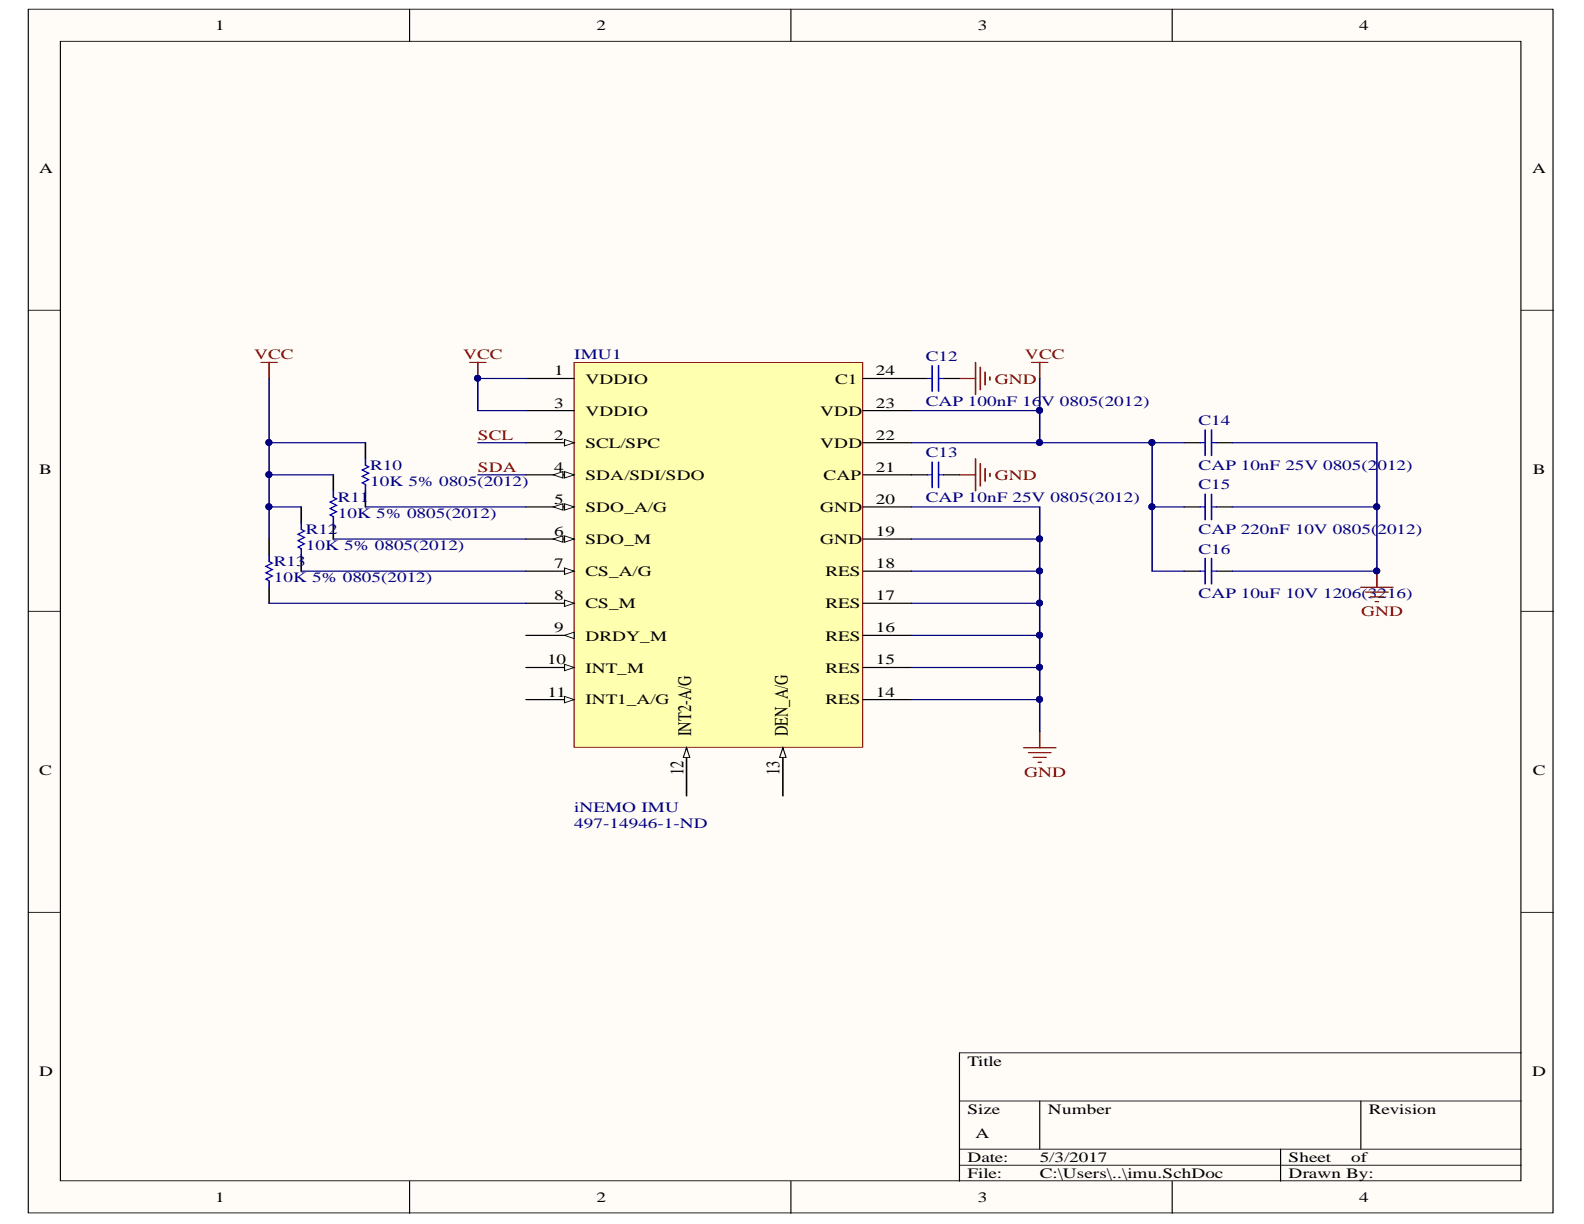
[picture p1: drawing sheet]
<svg xmlns="http://www.w3.org/2000/svg" width="279mm" height="216mm" viewBox="0 0 279 216" stroke-linecap="round" stroke-linejoin="round" font-family="sans-serif">
<g fill="#fffcf8" stroke="#000" stroke-width=".18">
<path d="M5 1.6h268.9v212.3h-268.9z"/>
<path d="M10.7 7.3h257.6v201h-257.6z"/>
</g>
<g fill="none" stroke="#000" stroke-width=".18">
<path d="M72.2 1.6v5.7M139.5 1.6v5.7M206.8 1.6v5.7M5 54.7h5.7M268.4 54.7h5.6M5 107.8h5.7M268.4 107.8h5.6M5 160.9h5.7M268.4 160.9h5.6M169.2 194.2h99.2M183.4 194.2v8.5M240 194.2v8.5"/>
<path d="M268.4 185.7h-99.2v22.7M72.2 208.4v5.6M139.5 208.4v5.6M169.2 202.7h99.2M169.2 205.5h99.2M206.8 208.4v5.6M225.9 202.7v5.7"/>
</g>
<g fill="none" stroke="#800000" stroke-width=".25">
<path d="M46.1 63.9h2.8M47.5 63.9v2.9M82.9 63.9h2.8M84.3 63.9v2.9M169.2 66.8h2.9M172.1 63.9v5.7M172.9 64.8v3.9M173.8 65.6v2.3M174.6 66.5v.5M182 63.9h2.8M183.4 63.9v2.9M169.2 83.8h2.9"/>
<path d="M172.1 80.9v5.7M172.9 81.8v3.9M173.8 82.6v2.3M174.6 83.5v.5M240 103.6h5.7M240.9 104.4h4M241.7 105.3h2.3M242.6 106.1h.6M242.9 100.7v2.9M180.6 131.9h5.6M181.4 132.7h4M182.3 133.6h2.2"/>
<path d="M183.1 134.4h.6M183.4 129.1v2.8"/>
</g>
<g fill="#000080" stroke="#000080" stroke-width=".18">
<circle cx="84.2" cy="66.7" r=".52"/>
<circle cx="242.8" cy="100.7" r=".52"/>
</g>
<g fill="none" stroke="#000" stroke-width=".25">
<path d="M64.5 78.1v2.8M160.7 66.8h2.9M166.4 66.8h2.8M208.9 78.1h2.8M214.6 78.1h2.8M47.5 95.1v2.8M53.1 89.4v2.9M53.1 97.9v2.8M58.8 83.8v2.8M58.8 92.3v2.8M64.5 86.6v2.8M160.7 83.8h2.9"/>
<path d="M166.4 83.8h2.8M208.9 89.4h2.8M214.6 89.4h2.8M47.5 103.6v2.8M208.9 100.7h2.8M214.6 100.7h2.8"/>
</g>
<g fill="none" stroke="#00f" stroke-width=".25">
<path d="M163.6 66.8h.8M164.4 64.5v4.5M165.6 64.5v4.5M165.6 66.8h.8M211.7 78.1h.9M212.6 75.8v4.6M213.7 75.8v4.6M213.7 78.1h.9M47.5 97.9v1.1l.5 .3-1.1 .6 1.1 .6-1.1 .5 1.1 .6-1.1 .6 .6 .2v1.2M53.1 92.3v1.1l.6 .3-1.1 .5 1.1 .6-1.1 .6 1.1 .5-1.1 .6 .5 .3v1.1M58.8 86.6v1.1l.6 .3-1.2 .6 1.2 .5-1.2 .6 1.2 .6-1.2 .5 .6 .3v1.2M64.5 80.9v1.2l.5 .2-1.1 .6 1.1 .6-1.1 .5 1.1 .6-1.1 .6 .6 .3v1.1"/>
<path d="M163.6 83.8h.8M164.4 81.5v4.5M165.6 81.5v4.5M165.6 83.8h.8M211.7 89.4h.9M212.6 87.2v4.5M212.6 98.5v4.5M213.7 87.2v4.5M213.7 98.5v4.5M213.7 89.4h.9M211.7 100.7h.9M213.7 100.7h.9"/>
</g>
<path d="M101.3 63.9h50.9v67.9h-50.9z" fill="#ffffb0" stroke="#800000" stroke-width=".18"/>
<path d="M92.8 66.8h8.5M92.8 78.1h8.5" fill="none" stroke="#000" stroke-width=".25"/>
<path d="M99.6 77.5l1.7 .6-1.7 .6z" fill="#fffcf8"/>
<path d="M99.6 77.5l1.7 .6-1.7 .6z" fill="none" stroke="#000" stroke-width=".18"/>
<path d="M92.8 72.4h8.5M92.8 83.8h8.5" fill="none" stroke="#000" stroke-width=".25"/>
<path d="M99.6 83.2l1.7 .6-1.7 .5z" fill="#fffcf8"/>
<path d="M99.6 83.2l1.7 .6-1.7 .5z" fill="none" stroke="#000" stroke-width=".18"/>
<path d="M97.6 83.8l1.7-.6v1.1z" fill="#fffcf8"/>
<path d="M97.6 83.8l1.7-.6v1.1z" fill="none" stroke="#000" stroke-width=".18"/>
<path d="M92.8 89.4h8.5" fill="none" stroke="#000" stroke-width=".25"/>
<path d="M99.6 88.9l1.7 .5-1.7 .6z" fill="#fffcf8"/>
<path d="M99.6 88.9l1.7 .5-1.7 .6z" fill="none" stroke="#000" stroke-width=".18"/>
<path d="M97.6 89.4l1.7-.5v1.1z" fill="#fffcf8"/>
<path d="M97.6 89.4l1.7-.5v1.1z" fill="none" stroke="#000" stroke-width=".18"/>
<path d="M92.8 95.1h8.5" fill="none" stroke="#000" stroke-width=".25"/>
<path d="M99.6 94.5l1.7 .6-1.7 .5z" fill="#fffcf8"/>
<path d="M99.6 94.5l1.7 .6-1.7 .5z" fill="none" stroke="#000" stroke-width=".18"/>
<path d="M97.6 95.1l1.7-.6v1.1z" fill="#fffcf8"/>
<path d="M97.6 95.1l1.7-.6v1.1z" fill="none" stroke="#000" stroke-width=".18"/>
<path d="M92.8 100.7h8.5" fill="none" stroke="#000" stroke-width=".25"/>
<path d="M99.6 100.2l1.7 .5-1.7 .6z" fill="#fffcf8"/>
<path d="M99.6 100.2l1.7 .5-1.7 .6z" fill="none" stroke="#000" stroke-width=".18"/>
<path d="M92.8 106.4h8.5" fill="none" stroke="#000" stroke-width=".25"/>
<path d="M99.6 105.8l1.7 .6-1.7 .6z" fill="#fffcf8"/>
<path d="M99.6 105.8l1.7 .6-1.7 .6z" fill="none" stroke="#000" stroke-width=".18"/>
<path d="M92.8 112.1h8.5" fill="none" stroke="#000" stroke-width=".25"/>
<path d="M99.6 112.1l1.7-.6v1.1z" fill="#fffcf8"/>
<path d="M99.6 112.1l1.7-.6v1.1z" fill="none" stroke="#000" stroke-width=".18"/>
<path d="M92.8 117.7h8.5" fill="none" stroke="#000" stroke-width=".25"/>
<path d="M99.6 117.2l1.7 .5-1.7 .6z" fill="#fffcf8"/>
<path d="M99.6 117.2l1.7 .5-1.7 .6z" fill="none" stroke="#000" stroke-width=".18"/>
<path d="M92.8 123.4h8.5" fill="none" stroke="#000" stroke-width=".25"/>
<path d="M99.6 122.8l1.7 .6-1.7 .6z" fill="#fffcf8"/>
<path d="M99.6 122.8l1.7 .6-1.7 .6z" fill="none" stroke="#000" stroke-width=".18"/>
<path d="M152.2 78.1h8.5M152.2 72.4h8.5M152.2 66.8h8.5M152.2 83.8h8.5M152.2 89.4h8.5M152.2 95.1h8.5M152.2 117.7h8.5M152.2 112.1h8.5M152.2 106.4h8.5M138.1 131.9v8.5M152.2 123.4h8.5" fill="none" stroke="#000" stroke-width=".25"/>
<path d="M138.1 131.9l.6 1.7h-1.2z" fill="#fffcf8"/>
<path d="M138.1 131.9l.6 1.7h-1.2z" fill="none" stroke="#000" stroke-width=".18"/>
<path d="M121.1 131.9v8.5" fill="none" stroke="#000" stroke-width=".25"/>
<path d="M121.1 131.9l.6 1.7h-1.2z" fill="#fffcf8"/>
<path d="M121.1 131.9l.6 1.7h-1.2z" fill="none" stroke="#000" stroke-width=".18"/>
<path d="M152.2 100.7h8.5" fill="none" stroke="#000" stroke-width=".25"/>
<g fill="none" stroke="#000080" stroke-width=".25">
<path d="M47.5 66.8v28.3M47.5 78.1h17M84.3 78.1h8.5M92.8 66.8h-8.5v5.6h8.5M183.4 66.8v5.6h-22.7M183.4 72.4v5.7h-22.7M183.4 78.1h25.5M203.2 78.1v11.3h5.7M217.4 78.1h25.5v11.3h-25.5M47.5 89.4h5.6M47.5 83.8h11.3M58.8 95.1h34"/>
<path d="M64.5 89.4h28.3M84.3 83.8h8.5M160.7 89.4h22.7v39.7M160.7 95.1h22.7M203.2 89.4v11.3h5.7M242.9 89.4v11.3h-25.5M47.5 106.4h45.3M53.1 100.7h39.7M160.7 100.7h22.7M160.7 106.4h22.7M160.7 112.1h22.7M160.7 117.7h22.7"/>
<path d="M160.7 123.4h22.7"/>
</g>
<g fill="#000080" stroke="#000080" stroke-width=".18">
<circle cx="84.2" cy="66.7" r=".52"/>
<circle cx="47.4" cy="89.4" r=".52"/>
<circle cx="47.4" cy="83.7" r=".52"/>
<circle cx="47.4" cy="78" r=".52"/>
<circle cx="183.4" cy="95" r=".52"/>
<circle cx="183.4" cy="100.7" r=".52"/>
<circle cx="183.4" cy="106.4" r=".52"/>
<circle cx="183.4" cy="112" r=".52"/>
<circle cx="183.4" cy="117.7" r=".52"/>
<circle cx="183.4" cy="123.4" r=".52"/>
<circle cx="183.4" cy="72.4" r=".52"/>
<circle cx="183.4" cy="78" r=".52"/>
<circle cx="203.2" cy="78" r=".52"/>
<circle cx="203.2" cy="89.4" r=".52"/>
<circle cx="242.8" cy="89.4" r=".52"/>
<circle cx="242.8" cy="100.7" r=".52"/>
</g>
<g font-size="3.4">
<text x="121.9" y="129.9" transform="rotate(-90 121.9 129.9)">INT2-A/G</text>
<text x="138.9" y="129.9" transform="rotate(-90 138.9 129.9)">DEN_A/G</text>
<text x="120.6" y="136.7" transform="rotate(-90 120.6 136.7)">12</text>
<text x="137.5" y="136.7" transform="rotate(-90 137.5 136.7)">13</text>
</g>
<g font-size="2.5">
<text x="38" y="5.3">1</text>
<text x="105.2" y="5.3">2</text>
<text x="172.5" y="5.3">3</text>
<text x="239.7" y="5.3">4</text>
<text x="6.9" y="30.4">A</text>
<text x="270.3" y="30.4">A</text>
<text x="97.8" y="66.2">1</text>
<text x="97.8" y="71.9">3</text>
<text x="103.3" y="67.7">VDDIO</text>
<text x="147.3" y="67.7">C1</text>
<text x="154.5" y="71.9">23</text>
<text x="154.5" y="66.2">24</text>
<text x="97.8" y="77.5">2</text>
<text x="103.3" y="73.3">VDDIO</text>
<text x="144.7" y="73.3">VDD</text>
<text x="154.5" y="77.5">22</text>
<text x="6.9" y="83.5">B</text>
<text x="97.8" y="83.2">4</text>
<text x="103.3" y="79">SCL/SPC</text>
<text x="144.7" y="79">VDD</text>
<text x="154.5" y="83.2">21</text>
<text x="270.3" y="83.5">B</text>
<text x="97.8" y="88.9">5</text>
<text x="103.3" y="84.6">SDA/SDI/SDO</text>
<text x="145.3" y="84.6">CAP</text>
<text x="154.5" y="88.9">20</text>
<text x="97.8" y="94.5">6</text>
<text x="103.3" y="90.3">SDO_A/G</text>
<text x="103.3" y="96">SDO_M</text>
<text x="144.7" y="90.3">GND</text>
<text x="144.7" y="96">GND</text>
<text x="154.5" y="94.5">19</text>
<text x="97.8" y="100.2">7</text>
<text x="103.3" y="101.6">CS_A/G</text>
<text x="145.6" y="101.6">RES</text>
<text x="154.5" y="100.2">18</text>
<text x="97.8" y="105.9">8</text>
<text x="103.3" y="107.3">CS_M</text>
<text x="145.6" y="107.3">RES</text>
<text x="154.5" y="105.9">17</text>
<text x="97.8" y="111.5">9</text>
<text x="103.3" y="113">DRDY_M</text>
<text x="145.6" y="113">RES</text>
<text x="154.5" y="111.5">16</text>
<text x="96.5" y="117.2">10</text>
<text x="103.3" y="118.6">INT_M</text>
<text x="145.6" y="118.6">RES</text>
<text x="154.5" y="117.2">15</text>
<text x="96.6" y="122.9">11</text>
<text x="103.3" y="124.2">INT1_A/G</text>
<text x="145.6" y="124.2">RES</text>
<text x="154.5" y="122.9">14</text>
<text x="6.9" y="136.7">C</text>
<text x="270.3" y="136.7">C</text>
<text x="6.9" y="189.8">D</text>
<text x="170.6" y="188">Title</text>
<text x="270.3" y="189.8">D</text>
<text x="170.6" y="196.5">Size</text>
<text x="184.9" y="196.5">Number</text>
<text x="241.4" y="196.5">Revision</text>
<text x="172.1" y="200.8">A</text>
<text x="170.6" y="205">Date:</text>
<text x="170.6" y="207.8">File:</text>
<text x="183.4" y="205">5/3/2017</text>
<text x="183.4" y="207.8">C:\Users\..\imu.SchDoc</text>
<text x="227.3" y="205">Sheet</text>
<text x="227.3" y="207.8">Drawn By:</text>
<text x="238.4" y="205">of</text>
<text x="38" y="212.1">1</text>
<text x="105.2" y="212.1">2</text>
<text x="172.5" y="212.1">3</text>
<text x="239.7" y="212.1">4</text>
</g>
<g font-size="2.5" fill="#800000">
<text x="44.8" y="63.3">VCC</text>
<text x="81.7" y="63.3">VCC</text>
<text x="180.8" y="63.3">VCC</text>
<text x="175.5" y="67.7">GND</text>
<text x="84.3" y="77.5">SCL</text>
<text x="84.3" y="83.2">SDA</text>
<text x="175.5" y="84.6">GND</text>
<text x="240.1" y="108.7">GND</text>
<text x="180.6" y="137">GND</text>
</g>
<g font-size="2.5" fill="#000080">
<text x="101.3" y="63.3">IMU1</text>
<text x="163.3" y="63.7">C12</text>
<text x="163.3" y="71.6">CAP 100nF 16V 0805(2012)</text>
<text x="211.4" y="75">C14</text>
<text x="65.3" y="83">R10</text>
<text x="163.3" y="80.7">C13</text>
<text x="211.4" y="83">CAP 10nF 25V 0805(2012)</text>
<text x="59.6" y="88.6">R11</text>
<text x="65.3" y="85.7">10K 5% 0805(2012)</text>
<text x="163.3" y="88.6">CAP 10nF 25V 0805(2012)</text>
<text x="211.4" y="86.3">C15</text>
<text x="54" y="94.2">R12</text>
<text x="59.6" y="91.4">10K 5% 0805(2012)</text>
<text x="211.4" y="94.2">CAP 220nF 10V 0805(2012)</text>
<text x="48.3" y="99.9">R13</text>
<text x="54" y="97.1">10K 5% 0805(2012)</text>
<text x="211.4" y="97.7">C16</text>
<text x="48.3" y="102.7">10K 5% 0805(2012)</text>
<text x="211.4" y="105.5">CAP 10uF 10V 1206(3216)</text>
<text x="101.3" y="143.3">iNEMO IMU</text>
<text x="101.3" y="146">497-14946-1-ND</text>
</g>
</svg>
